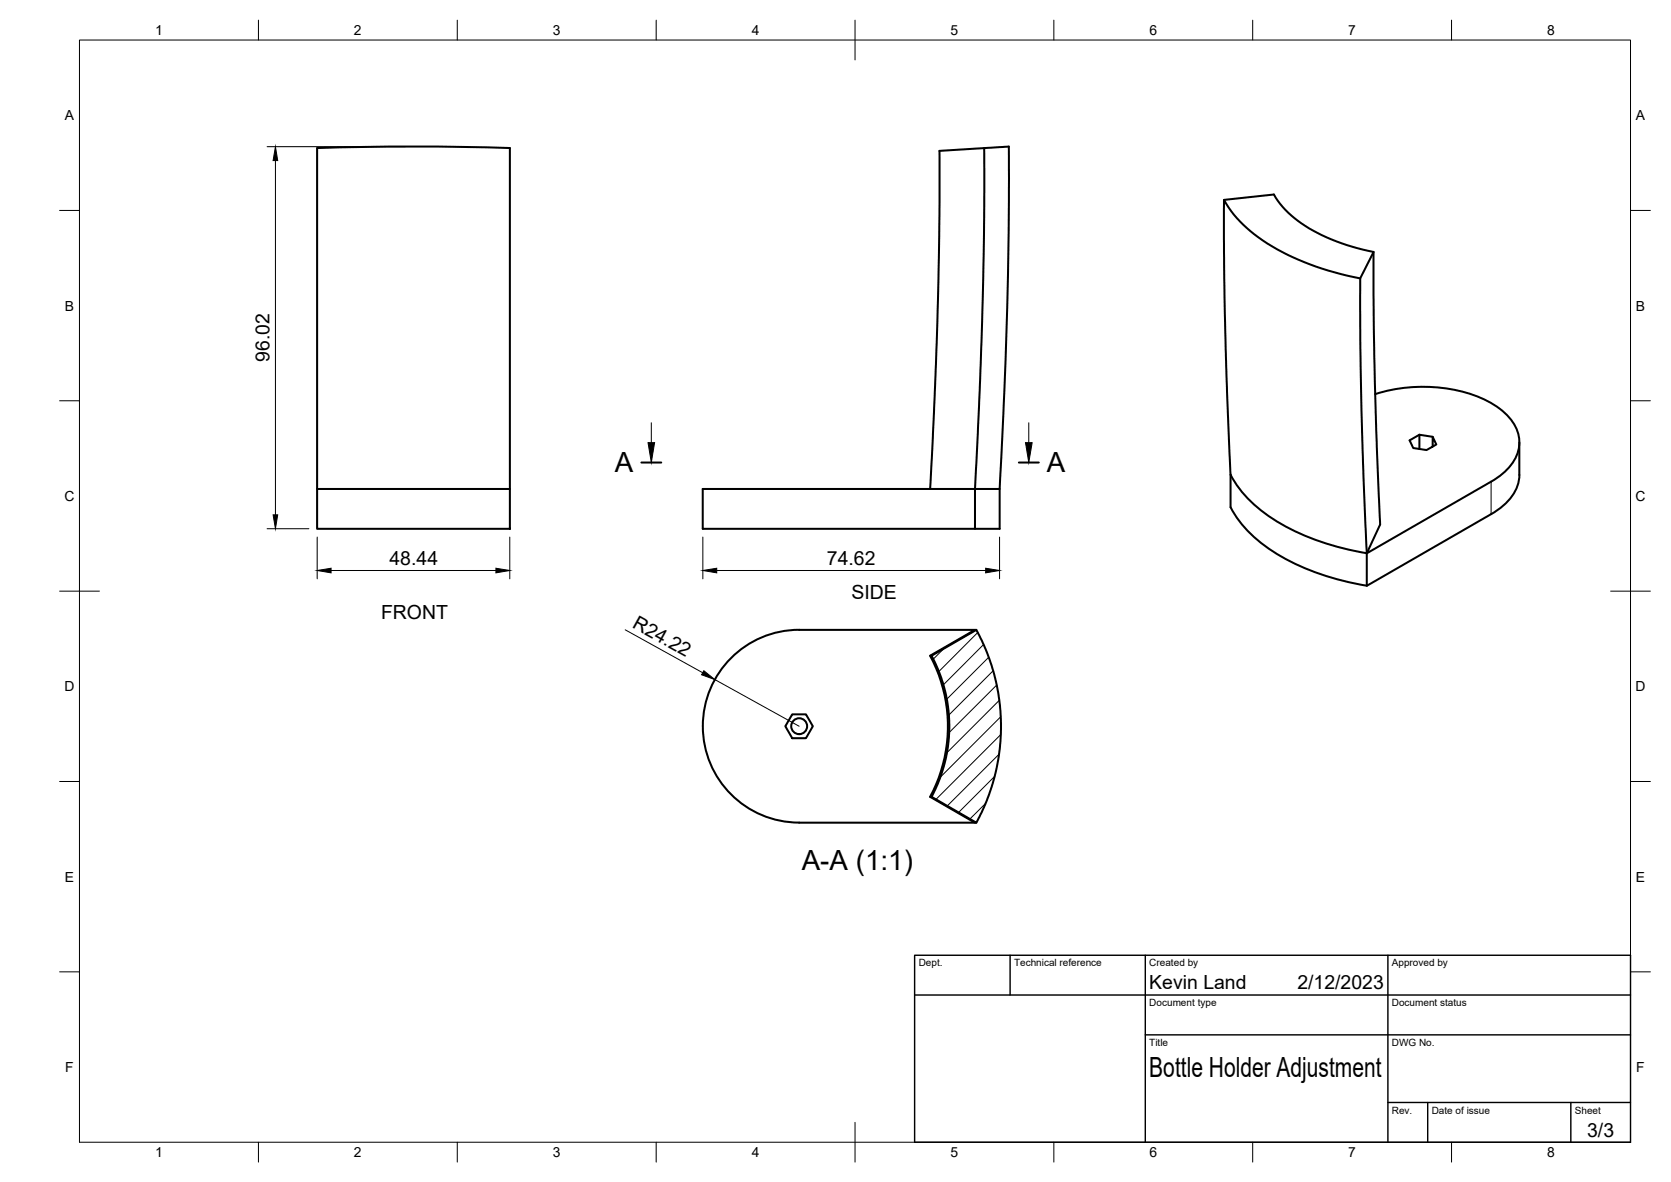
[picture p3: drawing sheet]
<svg xmlns="http://www.w3.org/2000/svg" width="420mm" height="297mm" viewBox="0 0 420 297" stroke-linecap="round" stroke-linejoin="round" font-family="sans-serif">
<!-- layer: Visible -->
<g fill="none" stroke="#000" stroke-width=".51">
<path d="M79.7 37.2v85.7M79.7 37.2a745 745 0 0 1 48.5 0v85.7M247.5 37.2l-11.3 .7v21.4l-.5 21.6-.9 22.7-.9 19.3M307.8 50.2l12.5-1.3a27.4 27.4 0 0 0 13.3 10.8 54.5 54.5 0 0 0 11.8 3.6v19.7l.3 13.1 1.3 35.7-3.3 7.3 31.2-18.1M342 70a62.6 62.6 0 0 1-27.6-11.9 27.1 27.1 0 0 1-6.6-7.9l.2 28.7 .5 19.6 .9 20.8M345.4 63.3l-3.4 6.7 .1 17.6 .2 15.4 1.4 36.1M345.8 99a38.8 38.8 0 0 1 28.6 2 13.5 13.5 0 0 1 7.5 8.6 9.9 9.9 0 0 1-4.1 9.5l-2.9 1.9M309.4 119.3v8.2a34.2 34.2 0 0 0 16.5 14.3 68.6 68.6 0 0 0 17.8 5.4M309.4 119.3a34.2 34.2 0 0 0 16.5 14.3 68.6 68.6 0 0 0 17.8 5.4M356.9 109.2l-2.5 1.5 .9 1.9 3.4 .5 2.4-1.4-.9-1.9v2.4M360.2 109.8l-3.3-.6v3.6M382 111.2v8.1"/>
<path d="M382 119.3a11.4 11.4 0 0 1-5.9 9.2l-1.2 .7M79.7 122.9h48.5v10h-48.5zM251.4 122.9h-6.2v10h-68.5v-10h68.5l1.1-24.7 .8-23 .4-20.4v-17.6l6.1-.4a1314.6 1314.6 0 0 1-2.2 86.1v10h-6.2M374.9 129.2l-31.2 18v-8.1M245.1 158.3h.4M199.2 179.5h3.4l1.8 3-1.8 3h-3.4l-1.7-3zM233.9 164.8l11.2-6.5h-44.2a24.2 24.2 0 0 0-24.2 24.2 24.2 24.2 0 0 0 24.2 24.2h44.2M234.2 164.8l11.3-6.5 2.7 5.7 1.8 5.6 1 4.2 .5 4.8 .2 4.7-.3 5.1-.7 4.3-1.3 5-1.7 4.4-2.2 4.6-11.3-6.5 2-4.1 1.3-4.2 .9-4.5 .3-4.3-.2-4.6-.9-4.8-1.1-3.9zM234.2 164.8h-.3a37.3 37.3 0 0 1 0 35.4M234.2 200.2h-.3l11.2 6.5h.4"/>
<circle cx="200.9" cy="182.5" r="2"/>
</g>
<!-- layer: Visible Narrow -->
<path d="M374.9 121v8.2" fill="none" stroke="#000" stroke-width=".25"/>
<!-- layer: BORDER -->
<g fill="none" stroke="#000" stroke-width=".25">
<path d="M20 10.1h390v276.9h-390zM65 5.1v5M115 5.1v5M165 5.1v5M215 5.1v10M265 5.1v5M315 5.1v5M365 5.1v5M15 52.9h5M410 52.9h5M15 100.7h5M410 100.7h5"/>
<path d="M15 148.6h10M405 148.6h10M15 196.4h5M410 196.4h5M15 244.2h5M410 244.2h5M65 287v5M115 287v5M165 287v5M215 282.1v9.9M265 287v5M315 287v5"/>
<path d="M365 287v5"/>
</g>
<!-- layer: TITLEBLOCK -->
<path d="M230 240.1h180v46.9h-180zM230 250h180M254 240.1v9.9M288 240.1v46.9M349 240.1v46.9M288 260.1h122M349 277.1h61M359 277.1v9.9M395 277.1v9.9" fill="none" stroke="#000" stroke-width=".36"/>
<!-- layer: Hatching -->
<path d="M245.9 158.9l-9.8 9.8M237.3 163l-2.6 2.6M247.3 162l-10.1 10.1M248.6 165.2l-10.5 10.5M249.7 168.6l-11.1 11.1M250.6 172.2l-11.9 11.9M251.3 176l-13.2 13.2M250.1 195.1l-9.1 9.1M251.2 189.5l-13 13M251.6 180.1l-15.2 15.2M251.7 184.6l-16.3 16.3M247.8 201.9l-3.9 3.9" fill="none" stroke="#000" stroke-width=".25"/>
<!-- layer: Section Lines -->
<path d="M161.3 116.2h5M256.2 116.2h5" fill="none" stroke="#000" stroke-width=".51"/>
<path d="M163.8 106.2v5M258.7 106.2v5" fill="none" stroke="#000" stroke-width=".25"/>
<path d="M162.9 111.2h1.7l-.8 5zM257.9 111.2h1.6l-.8 5z" fill="#000" stroke="#000" stroke-width=".25"/>
<!-- layer: FD_Dimensions -->
<path d="M67.2 36.9h34.7M69.3 40.4v89M67.2 132.9h10.5M79.8 135v10.5M128.2 135v10.5M176.7 135v10.5M251.3 135v10.5M83.2 143.4h41.5M157.2 158.3l19.5 10.8M180.2 143.4h67.6M179.7 170.8l21.2 11.7" fill="none" stroke="#000" stroke-width=".25"/>
<path d="M69.3 36.9l.5 3.5h-1.1zM68.7 129.4h1.1l-.5 3.5zM79.8 143.4l3.4-.6v1.2zM124.7 142.8l3.5 .6-3.5 .6zM176.7 143.4l3.5-.6v1.2zM247.8 142.8l3.5 .6-3.5 .6zM177 168.6l2.7 2.2-3.3-1.2z" fill="#000" stroke="#000" stroke-width=".25"/>
<g font-size="7">
<text x="154.6" y="118.7">A</text>
<text x="263.2" y="118.7">A</text>
<text x="201.6" y="218.5">A-A (1:1)</text>
<text x="289" y="270.6">Bottle Holder Adjustment</text>
</g>
<g font-size="4.9">
<text x="67.8" y="91" transform="rotate(-90 67.8 91)">96.02</text>
<text x="97.9" y="141.9">48.44</text>
<text x="207.9" y="141.9">74.62</text>
<text x="95.8" y="155.4">FRONT</text>
<text x="214.1" y="150.5">SIDE</text>
<text x="158.8" y="157.5" transform="rotate(29 158.8 157.5)">R24.22</text>
<text x="289" y="248.5">Kevin Land</text>
<text x="326.2" y="248.5">2/12/2023</text>
<text x="399.1" y="285.7">3/3</text>
</g>
<g font-size="3.5">
<text x="39" y="8.8">1</text>
<text x="89" y="8.8">2</text>
<text x="139" y="8.8">3</text>
<text x="189" y="8.8">4</text>
<text x="239" y="8.8">5</text>
<text x="289" y="8.8">6</text>
<text x="339" y="8.8">7</text>
<text x="389" y="8.8">8</text>
<text x="16.3" y="30.2">A</text>
<text x="411.3" y="30.2">A</text>
<text x="16.3" y="78">B</text>
<text x="411.3" y="78">B</text>
<text x="16.2" y="125.9">C</text>
<text x="411.2" y="125.9">C</text>
<text x="16.2" y="173.7">D</text>
<text x="411.2" y="173.7">D</text>
<text x="16.3" y="221.6">E</text>
<text x="411.3" y="221.6">E</text>
<text x="16.4" y="269.4">F</text>
<text x="411.4" y="269.4">F</text>
<text x="39" y="290.8">1</text>
<text x="89" y="290.8">2</text>
<text x="139" y="290.8">3</text>
<text x="189" y="290.8">4</text>
<text x="239" y="290.8">5</text>
<text x="289" y="290.8">6</text>
<text x="339" y="290.8">7</text>
<text x="389" y="290.8">8</text>
</g>
<g font-size="2.5">
<text x="231" y="242.9">Dept.</text>
<text x="255" y="242.9">Technical reference</text>
<text x="289" y="242.9">Created by</text>
<text x="350" y="242.9">Approved by</text>
<text x="289" y="252.8">Document type</text>
<text x="350" y="252.8">Document status</text>
<text x="289" y="262.9">Title</text>
<text x="350" y="262.9">DWG No.</text>
<text x="350" y="279.9">Rev.</text>
<text x="360" y="279.9">Date of issue</text>
<text x="396" y="279.9">Sheet</text>
</g>
</svg>
